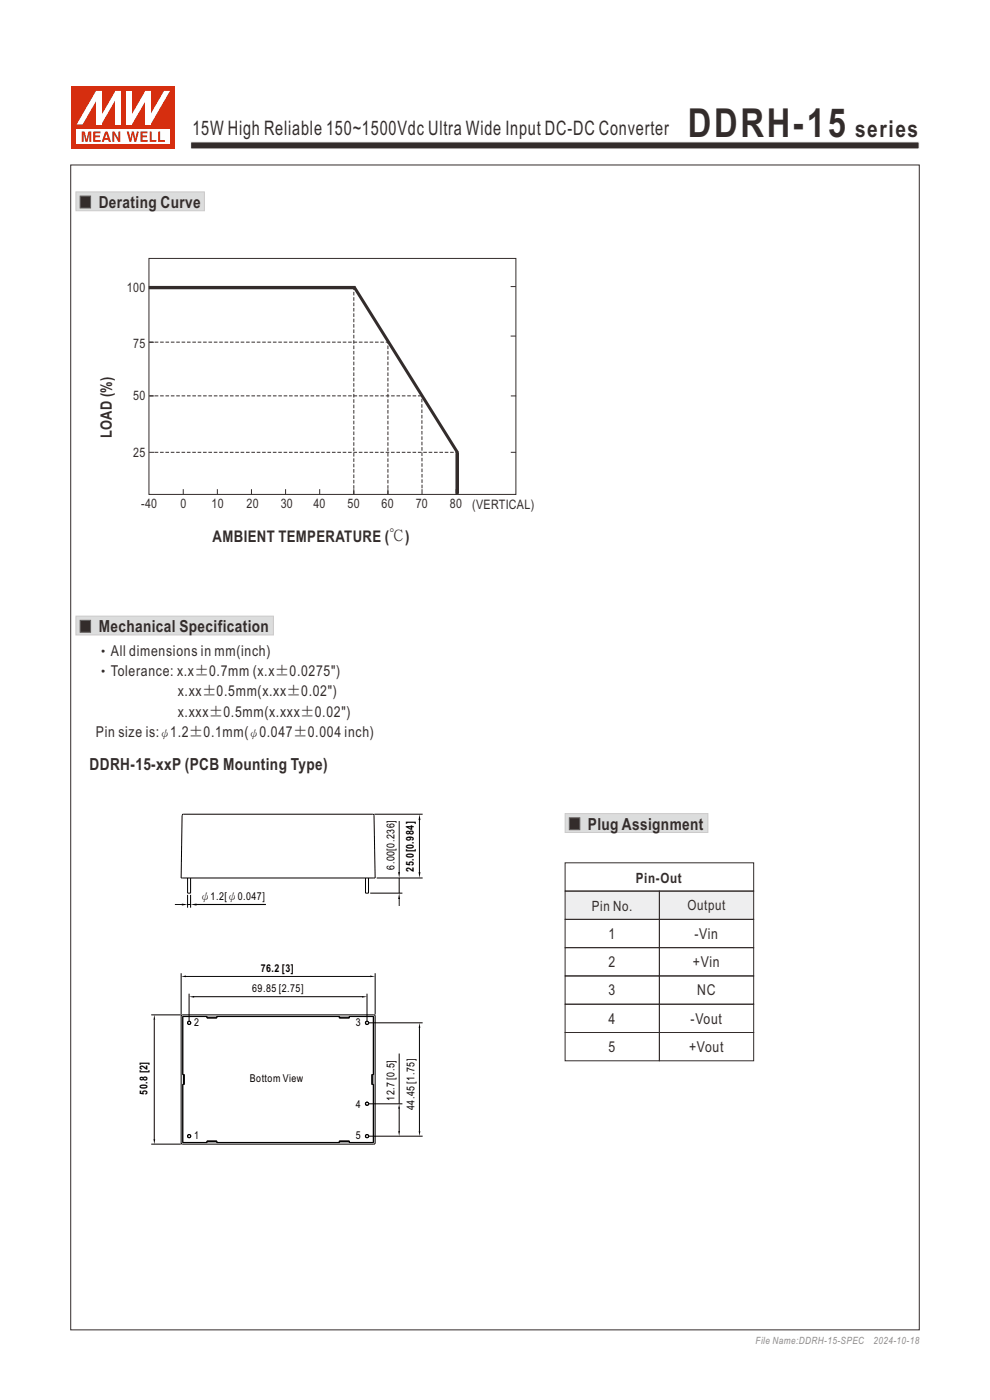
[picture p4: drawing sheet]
<svg xmlns="http://www.w3.org/2000/svg" width="210mm" height="297mm" viewBox="0 0 210 297" stroke-linecap="round" stroke-linejoin="round" font-family="sans-serif">
<path d="M16.1 130.7h41.9v4h-41.9z" fill-rule="evenodd" fill="#dcdddd" stroke="#c9caca" stroke-width=".21"/>
<path d="M17 131.6h2.2v2.5h-2.2z" fill-rule="evenodd" fill="#332c2b" stroke="#5f5d5d" stroke-width=".21"/>
<path d="M119.9 172.6h30.3v4h-30.3z" fill-rule="evenodd" fill="#dcdddd" stroke="#c9caca" stroke-width=".21"/>
<path d="M120.8 173.5h2.2v2.5h-2.2z" fill-rule="evenodd" fill="#332c2b" stroke="#5f5d5d" stroke-width=".21"/>
<path d="M119.9 189h40v6h-40z" fill-rule="evenodd" fill="#eeeeef"/>
<g fill="none" stroke="#332c2b" stroke-width=".21">
<path d="M119.9 183h40v6h-40zM119.9 195h20v6h-20zM119.9 189h20v6h-20zM139.9 189h20v6h-20zM139.9 195h20v6h-20zM119.9 201h20v6h-20zM119.9 207h20v6h-20zM119.9 213h20v6h-20zM119.9 219h20v6h-20zM139.9 201h20v6h-20zM139.9 207h20v6h-20zM139.9 213h20v6h-20z"/>
<path d="M139.9 219h20v6h-20z"/>
</g>
<path d="M40.4 30.1h154.6v1.5h-154.6z" fill-rule="evenodd" fill="#332c2b" stroke="#fefefe" stroke-width=".21"/>
<path d="M15.2 18.4h22v13.2h-22z" fill-rule="evenodd" fill="#d62e0f"/>
<path d="M16.3 27.4h19.8v3.1h-19.8z" fill-rule="evenodd" fill="#fefefe"/>
<g fill="#d62e0f">
<path d="M26.9 27.9h.4l.4 1.6 .3-1.6h.4l.3 1.6 .3-1.6h.5l-.6 2.2h-.4l-.3-1.7-.3 1.7h-.4z" fill-rule="evenodd"/>
<path d="M29.8 27.9h1.5v.4h-1.1v.5h1v.3h-1v.6h1.1v.4h-1.5z" fill-rule="evenodd"/>
<path d="M31.7 27.9h.5v1.8h1v.4h-1.5z" fill-rule="evenodd"/>
<path d="M33.5 27.9h.5v1.8h1v.4h-1.5z" fill-rule="evenodd"/>
<path d="M17.3 27.9h.7l.4 1.7 .3-1.7h.7v2.2h-.4v-1.8l-.4 1.8h-.5l-.4-1.8v1.8h-.4z" fill-rule="evenodd"/>
<path d="M19.8 27.9h1.5v.4h-1.1v.5h1v.3h-1v.6h1.2v.4h-1.6z" fill-rule="evenodd"/>
<path d="M22.6 28.4l.2 .9h-.5zM22.3 27.9l-.7 2.2h.4l.2-.4h.7l.2 .4h.5l-.8-2.2z" fill-rule="evenodd"/>
<path d="M23.8 27.9h.5l.8 1.5v-1.5h.4v2.2h-.4l-.9-1.6v1.6h-.4z" fill-rule="evenodd"/>
</g>
<g fill="#fff">
<path d="M24.5 19.3h1.1v7.1h-1.1z" fill-rule="evenodd"/>
<path d="M24.5 19.3h1.1l-4.1 7.1h-1.1z" fill-rule="evenodd"/>
<path d="M20.4 19.3h1.1v7.1h-1.1z" fill-rule="evenodd"/>
<path d="M20.4 19.3h1.1v.3l-4 6.8h-1.2z" fill-rule="evenodd"/>
<path d="M30.8 19.3h1.1v7.1h-1.1z" fill-rule="evenodd"/>
<path d="M34.8 19.3h1.3l-4.2 7.1h-1v-.3z" fill-rule="evenodd"/>
<path d="M26.9 19.3h1.1v7.1h-1.1z" fill-rule="evenodd"/>
<path d="M30.8 19.3h1.1v.2l-3.9 6.9h-1.1v-.3z" fill-rule="evenodd"/>
</g>
<path d="M16.1 40.7h27.3v4h-27.3z" fill-rule="evenodd" fill="#dcdddd" stroke="#c9caca" stroke-width=".21"/>
<path d="M17 41.6h2.2v2.5h-2.2z" fill-rule="evenodd" fill="#332c2b" stroke="#5f5d5d" stroke-width=".21"/>
<g fill="none" stroke="#332c2b" stroke-width=".21">
<path d="M31.6 54.8h77.8v50.1h-77.8zM31.6 60.8h1.1M31.6 72.6h1.1M108.3 60.8h1.1M108.3 71.3h1.1M31.6 96h1.1M31.6 84h1.1M108.3 96h1.2M108.4 84h1.1M38.9 103.8v1.1M46.1 103.8v1.1M53.3 103.8v1.1"/>
<path d="M60.6 103.8v1.1M67.8 103.8v1.1M75 103.8v1.1M82.3 103.8v1.1M89.5 103.8v1.1M96.8 103.8v1.1"/>
</g>
<path d="M31.7 72.6h50.5M31.7 84h57.6M32.8 96h64.2M75.1 104.8v-43.8M82.3 104.8v-32.5M89.5 103.6v-19.6" fill="none" stroke="#332c2b" stroke-width=".21" stroke-dasharray=".8 .4" stroke-linecap="butt"/>
<path d="M75.1 60.8l22 35.2" fill="none" stroke="#332c2b" stroke-width=".63" stroke-linecap="butt"/>
<g fill="#332c2b" stroke="#332c2b" stroke-width=".63" stroke-linecap="butt">
<path d="M97 96.2v8.4z" fill-rule="evenodd"/>
<path d="M31.9 61h43.2z" fill-rule="evenodd"/>
</g>
<g fill="none" stroke="#000" stroke-width=".21">
<path d="M38.7 172.8l40.4-.1 .2 .2 .3 13.4h-41.2l.2-13.3zM79.4 172.7h10.3M84.7 174.2v11.1M89 173.8v11.4M37.1 191.9h1.6M39.8 186.3v3.2h.6v-3.2M39.8 189.8v2.8M39.8 191.9h.6M40.4 189.8v2.8M41.3 191.9h15.1M77.5 186.3v3.2h.7v-3.2M78.5 189.5h6.9"/>
<path d="M79.9 186.3h9.8M84.7 186.3v3.2M84.7 190.5v1.7M32.1 215.3h6.2M32.7 216.3v25.6M38.4 206.5v8.7M38.5 215.4l.1-.1h40.8l.2 .2-.1 27.1-.1 .1h-40.8l-.2-.1zM38.7 215.6h5.2v.4h2.1v-.3h25.9v.3h2.2v-.3h5.1v12.2h-.3v2.2h.3v12.3h-5.1v-.4h-2.2v.4h-25.9v-.4h-2.1v.4h-5.2v-12.4h.3v-2h-.3zM38.8 215.7h5.1M39.4 207.1h39.1M40.1 210.8v5.9M41.1 211.4h35.9"/>
<path d="M43.9 215.7h.1M43.9 215.9h2.1v-.3h26v.3h2.1v-.3h5.2v12.4h-.4v2h.4v12.4h-5.2v-.3h-2.1v.3h-26v-.3h-2.1M43.9 215.8h2.1M46 215.7h.1M71.9 215.7h.1M72 215.8h2.1M74.1 215.7h.1M77.9 210.8v5.9M78.2 217h11.5M79.6 206.5v8.7M89 217.9v22.2M38.8 227.9h.3v2.2h-.3"/>
<path d="M38.9 227.9v.1M38.9 230v.1M38.9 228v2M78.2 234.2h7.2M79.1 227.9v2.2M84.7 223.5v10.7M84.7 234.9v5.3M32.1 242.7h6.2M38.8 242.4h5.1M43.9 242.3h.1M43.9 242.2h2.1M46 242.3h.1"/>
<path d="M71.9 242.3h.1M72 242.2h2.1M74.1 242.3h.1M78.2 241h11.5"/>
<circle cx="40.1" cy="217" r=".31"/>
<circle cx="40.1" cy="217" r=".35"/>
<circle cx="77.9" cy="217" r=".32"/>
<circle cx="77.9" cy="217" r=".35"/>
<circle cx="77.8" cy="234.2" r=".32"/>
<circle cx="77.9" cy="234.1" r=".36"/>
<circle cx="40.1" cy="241" r=".36"/>
<circle cx="40.1" cy="241" r=".31"/>
<circle cx="77.9" cy="241" r=".32"/>
<circle cx="77.9" cy="241" r=".36"/>
</g>
<g fill="#000">
<path d="M89 172.7l.2 1.3h-.4zM38.6 191.7l1.2 .2-1.2 .2zM40.4 191.9l1.3-.2v.4zM84.7 189.5l.2 1.2h-.4zM84.5 185h.4l-.2 1.2zM88.8 185h.4l-.2 1.2zM32.7 215.3l.2 1h-.3zM38.4 207.1l1.1-.1v.3zM40.1 211.4l1.1-.1v.3zM76.8 211.3l1.1 .1-1.1 .2zM78.5 207l1.1 .1-1.1 .2zM89 217l.2 1h-.4z"/>
<path d="M84.7 234.1l.1 1.1h-.3zM84.5 240h.3l-.1 1zM88.8 240h.4l-.2 1zM32.6 241.7h.3l-.2 1z"/>
</g>
<path d="M15 35h180v247.1h-180z" fill="none" stroke="#332c2b" stroke-width=".21"/>
<text font-size="8.5" fill="#332c2b" x="145.9" y="29">DDRH-15</text>
<text font-size="4.9" fill="#332c2b" x="181.4" y="29">series</text>
<text font-size="4.2" fill="#332c2b" x="40.8" y="28.6">15W High Reliable 150~1500Vdc Ultra Wide Input DC-DC Converter</text>
<g font-size="3.5" fill="#332c2b">
<text x="20.9" y="44.1">Derating Curve</text>
<text x="20.9" y="134.1">Mechanical Specification</text>
<text x="19" y="163.2">DDRH-15-xxP (PCB Mounting Type)</text>
<text x="124.7" y="176">Plug Assignment</text>
</g>
<text font-size="3.4" fill="#332c2b" x="45.1" y="115">AMBIENT TEMPERATURE (℃)</text>
<text font-size="3.3" fill="#332c2b" x="23.7" y="93" transform="rotate(-90 23.7 93)">LOAD (%)</text>
<g font-size="3.2" fill="#332c2b">
<text x="20.3" y="143.4">‧Tolerance: x.x±0.7mm (x.x±0.0275&quot;)</text>
<text x="20.4" y="139.1">‧All dimensions in mm(inch)</text>
<text x="37.7" y="147.7">x.xx±0.5mm(x.xx±0.02&quot;)</text>
<text x="37.7" y="152">x.xxx±0.5mm(x.xxx±0.02&quot;)</text>
<text x="20.3" y="156.3">Pin size is:</text>
<text x="36.1" y="156.3">1.2±0.1mm(</text>
<text x="55" y="156.3">0.047±0.004 inch)</text>
<text x="129.1" y="199.2">1</text>
<text x="147.3" y="199.2">-Vin</text>
<text x="129.1" y="205.2">2</text>
<text x="147" y="205.2">+Vin</text>
<text x="129.1" y="211.2">3</text>
<text x="147.9" y="211.2">NC</text>
<text x="129.1" y="217.2">4</text>
<text x="146.5" y="217.2">-Vout</text>
<text x="129.1" y="223.2">5</text>
<text x="146.2" y="223.2">+Vout</text>
</g>
<g font-size="3" fill="#332c2b">
<text x="134.9" y="187.2">Pin-Out</text>
<text x="125.5" y="193.2">Pin No.</text>
<text x="145.8" y="193.1">Output</text>
</g>
<g font-size="2.8" fill="#332c2b">
<text x="26.9" y="61.8">100</text>
<text x="28.2" y="73.8">75</text>
<text x="28.2" y="85">50</text>
<text x="28.2" y="96.9">25</text>
<text x="29.9" y="107.8">-40</text>
<text x="38.3" y="107.8">0</text>
<text x="44.9" y="107.8">10</text>
<text x="52.3" y="107.8">20</text>
<text x="59.5" y="107.8">30</text>
<text x="66.5" y="107.8">40</text>
<text x="73.7" y="107.8">50</text>
<text x="80.9" y="107.8">60</text>
<text x="88.2" y="107.8">70</text>
<text x="95.4" y="107.8">80</text>
<text x="100.2" y="108">(VERTICAL)</text>
</g>
<g font-size="2.3">
<text x="33.8" y="156.3">ψ</text>
<text x="52.7" y="156.3">ψ</text>
<text x="83.7" y="184.5" transform="rotate(-90 83.7 184.5)">6.00[0.236]</text>
<text x="87.8" y="184.9" transform="rotate(-90 87.8 184.9)">25.0[0.984]</text>
<text x="42.4" y="190.8">ψ1.2[ψ0.047]</text>
<text x="55.3" y="206.2">76.2 [3]</text>
<text x="53.5" y="210.5">69.85 [2.75]</text>
<text x="41.2" y="217.7">2</text>
<text x="75.5" y="217.7">3</text>
<text x="31.3" y="232.2" transform="rotate(-90 31.3 232.2)">50.8 [2]</text>
<text x="53" y="229.5">Bottom View</text>
<text x="83.7" y="233.5" transform="rotate(-90 83.7 233.5)">12.7 [0.5]</text>
<text x="75.5" y="235.1">4</text>
<text x="87.9" y="235.5" transform="rotate(-90 87.9 235.5)">44.45 [1.75]</text>
<text x="41.2" y="241.6">1</text>
<text x="75.5" y="241.6">5</text>
</g>
<g font-size="2.1" fill="#8b8b8c">
<text x="160.3" y="285.1">File Name:DDRH-15-SPEC</text>
<text x="185.3" y="285.1">2024-10-18</text>
</g>
</svg>
